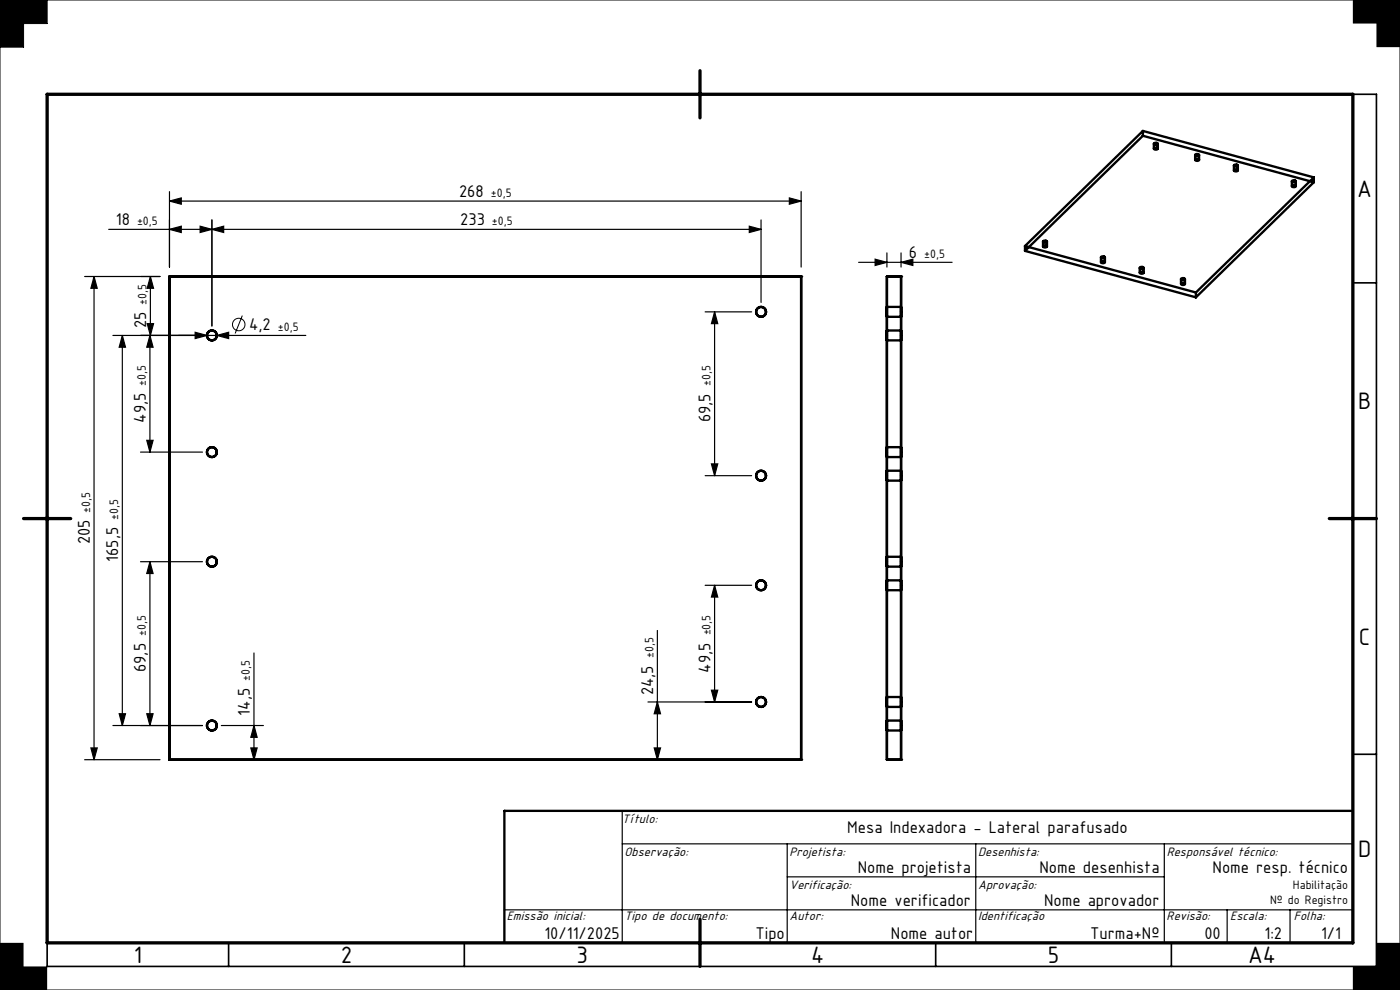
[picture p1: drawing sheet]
<svg xmlns="http://www.w3.org/2000/svg" width="297mm" height="210mm" viewBox="0 0 297 210" stroke-linecap="round" stroke-linejoin="round" font-family="sans-serif">
<g fill="none" stroke="#000" stroke-width=".21">
<path d="M0 0h297v210h-297zM10 0v5h-5v5h-5M148.1 19.6l.8 .8M148.5 19.5v1M148.9 19.6l-.8 .8M148 20h1M51.4 66.9l-1.5 3.8M9.5 110h1M9.6 109.6l.8 .8M10 109.5v1M10.4 109.6l-.8 .8"/>
<circle cx="50.6" cy="68.8" r="1.33"/>
</g>
<g fill="none" stroke="#000" stroke-width=".25">
<path d="M20 58.7l.6 2.5h-1.3zM20 58.7v102.5M23.1 48.7h138.4M31.9 58.7l.7 2.5h-1.4zM31.9 58.7v12.5M34 58.7h-16M36 42.7l2.5-.7v1.3zM36 48.7l2.5-.7v1.3zM36 40.7v16M36 42.7h134M42.5 48l2.5 .7-2.5 .6zM45 48.7l2.5-.7v1.3z"/>
<path d="M45 46.7v22.5M159 48l2.5 .7-2.5 .6zM161.5 46.7v17.5M167.5 42l2.5 .7-2.5 .6zM170 40.7v16M182.2 55.6h19.8M185.7 55l2.5 .6-2.5 .7zM188.2 53.6v3.1M191.2 55.6l2.5-.6v1.3zM191.2 53.6v3.1M24 71.2h40.9M26 71.2v82.7"/>
<path d="M26 71.2l.6 2.5h-1.3zM31.2 68.7h1.4l-.7 2.5zM31.8 71.2l.7 2.5h-1.4zM31.8 71.2v24.7M41.4 70.5l2.5 .7-2.5 .6zM46 71.2l2.5-.7v1.3zM149.6 66.2h9.9M151.6 66.2l.7 2.5h-1.4zM151.6 66.2v34.7M29.8 95.9h13.2M31.1 93.4h1.4l-.7 2.5zM150.9 98.4h1.4l-.7 2.5z"/>
<path d="M29.8 119.2h13.2M31.8 119.2l.7 2.5h-1.4zM31.8 119.2v34.7M149.6 100.9h9.9M53.9 138.5v22.7M139.5 133.7v27.5M149.6 124.2h9.9M151.6 124.2l.7 2.5h-1.4zM151.6 124.2v24.7M19.3 158.7h1.3l-.6 2.5zM24 153.9h19M25.3 151.4h1.3l-.6 2.5z"/>
<path d="M31.1 151.4h1.4l-.7 2.5zM47 153.9h8.9M53.2 158.7h1.4l-.7 2.5zM53.9 153.9l.7 2.5h-1.4zM137.5 148.9h22M138.8 158.7h1.3l-.6 2.5zM139.5 148.9l.6 2.5h-1.3zM150.9 146.4h1.4l-.7 2.5zM18 161.2h16M132 179h155M132 172v28M167 179v21"/>
<path d="M207 179v21M247 179v21M107 193h180M167 186h80M260.3 193v7M273.7 193v7"/>
</g>
<path d="M10 20h282v185h-282zM287 20v180h-277M287 60h5M282 110h10M287 160h5M148.5 195v10M48.5 200v5M98.5 200v5M198.5 200v5M248.5 200v5" fill="none" stroke="#000" stroke-width=".35"/>
<g fill="none" stroke="#000" stroke-width=".5">
<path d="M242.5 28.8l-25.1 24.4M242.5 27.8l-25.1 24.4M242.5 27.8v1M242.5 28.8l36.2 9.9M242.5 27.8l36.2 9.8M244.8 30.5v1M244.8 31.4l.2-.1a.3 .3 0 0 1 .4 0 .3 .3 0 0 1 .1 .4h-.1a.35 .35 0 0 1-.4 .1 .35 .35 0 0 1-.2-.4zM244.8 30.4l.2-.1a.3 .3 0 0 1 .4 0 .3 .3 0 0 1 .1 .3l-.1 .1a.35 .35 0 0 1-.4 0 .35 .35 0 0 1-.2-.3zM245.6 30.5v1M253.5 32.9v1M253.6 33.8l.2-.1a.3 .3 0 0 1 .4 0 .3 .3 0 0 1 .1 .3l-.1 .1a.35 .35 0 0 1-.4 0 .35 .35 0 0 1-.2-.3zM253.6 32.8l.2-.1a.3 .3 0 0 1 .4-.1 .3 .3 0 0 1 .1 .4l-.1 .1a.35 .35 0 0 1-.4 0 .35 .35 0 0 1-.2-.3z"/>
<path d="M254.4 32.9v1M261.8 35.1v1M261.8 36l.2-.1a.3 .3 0 0 1 .4 0 .3 .3 0 0 1 .1 .4h-.1a.35 .35 0 0 1-.4 .1 .35 .35 0 0 1-.2-.4zM261.8 35l.2-.1a.3 .3 0 0 1 .4 0 .3 .3 0 0 1 .1 .4h-.1a.35 .35 0 0 1-.4 0 .35 .35 0 0 1-.2-.3zM262.6 35.1v1M274.1 38.5v1M274.1 39.4l.2-.1a.3 .3 0 0 1 .4 0 .3 .3 0 0 1 .1 .3l-.1 .1a.35 .35 0 0 1-.4 0 .35 .35 0 0 1-.2-.3zM274.1 38.3h.2a.3 .3 0 0 1 .4-.1 .3 .3 0 0 1 .1 .4h-.1a.35 .35 0 0 1-.4 .1 .35 .35 0 0 1-.2-.4zM274.9 38.5v1M278.7 37.6l-25 24.4M278.7 38.7l-25 24.4M278.7 37.6v1.1"/>
<path d="M36 58.7h134v102.5h-134zM188.2 58.7h3v102.5h-3zM217.4 52.2l36.3 9.8M217.4 53.2l36.3 9.9M217.4 52.2v1M221.3 51.2v1.1M221.3 52.2l.2-.1a.3 .3 0 0 1 .4-.1 .3 .3 0 0 1 .1 .4l-.1 .1a.35 .35 0 0 1-.4 0 .35 .35 0 0 1-.2-.3zM221.3 51.1l.2-.1a.3 .3 0 0 1 .4 0 .3 .3 0 0 1 .1 .4h-.1a.35 .35 0 0 1-.4 .1 .35 .35 0 0 1-.2-.4zM222.1 51.2v1.1M233.6 54.6v1M233.6 55.5l.2-.1a.3 .3 0 0 1 .4 0 .3 .3 0 0 1 .1 .4h-.1a.35 .35 0 0 1-.4 0 .35 .35 0 0 1-.2-.3zM233.6 54.5l.2-.1a.3 .3 0 0 1 .4 0 .3 .3 0 0 1 .1 .3l-.1 .1a.35 .35 0 0 1-.4 0 .35 .35 0 0 1-.2-.3z"/>
<path d="M234.4 54.6v1M241.8 56.8v1.1M241.9 57.7h.1a.3 .3 0 0 1 .4-.1 .3 .3 0 0 1 .1 .4h-.1a.35 .35 0 0 1-.4 .1 .35 .35 0 0 1-.1-.4zM241.9 56.7l.1-.1a.3 .3 0 0 1 .4 0 .3 .3 0 0 1 .1 .4h-.1a.35 .35 0 0 1-.4 .1 .35 .35 0 0 1-.1-.4zM242.6 56.8v1.1M250.5 59.2v1M250.6 59.1l.2-.1a.3 .3 0 0 1 .4 0 .3 .3 0 0 1 .1 .3l-.1 .1a.35 .35 0 0 1-.4 0 .35 .35 0 0 1-.2-.3zM251.4 59.2v1M188.2 70.1v2.1zM188.2 65.1v2.1zM188.2 70.1h3M188.2 72.2h3"/>
<path d="M188.2 65.1h3M188.2 67.2h3M191.2 70.1v2.1zM191.2 65.1v2.1zM250.6 60.1l.2-.1a.3 .3 0 0 1 .4 0 .3 .3 0 0 1 .1 .4h-.1a.35 .35 0 0 1-.4 .1 .35 .35 0 0 1-.2-.4zM253.7 62v1.1M188.2 94.9v2zM188.2 99.9v2zM188.2 94.9h3M188.2 97h3M188.2 99.9h3M191.2 94.9v2z"/>
<path d="M191.2 99.9v2zM188.2 118.1v2.1zM188.2 118.1h3M188.2 102h3M191.2 118.1v2.1zM188.2 123.1v2.1zM188.2 120.2h3M188.2 123.1h3M188.2 125.2h3M191.2 123.1v2.1zM188.2 152.9v2zM188.2 147.9v2z"/>
<path d="M188.2 152.9h3M188.2 155h3M188.2 147.9h3M188.2 150h3M191.2 152.9v2zM191.2 147.9v2zM287 172h-180v28"/>
<circle cx="45" cy="71.2" r="1.05"/>
<circle cx="161.5" cy="66.2" r="1.05"/>
<circle cx="45" cy="95.9" r="1.05"/>
<circle cx="45" cy="119.2" r="1.05"/>
<circle cx="161.5" cy="100.9" r="1.05"/>
<circle cx="161.5" cy="124.2" r="1.05"/>
<circle cx="45" cy="153.9" r="1.05"/>
<circle cx="161.5" cy="148.9" r="1.05"/>
</g>
<path d="M148.5 15v10M10 20h277v180h-277zM5 110h10M282 110h10M148.5 195v10" fill="none" stroke="#000" stroke-width=".7"/>
<path d="M0 0v10h5v-5h5v-5zM0 200v10h10v-5h-5v-5zM287 205v5h10v-10h-5v5zM287 0v5h5v5h5v-10z" fill-rule="evenodd" fill="#000"/>
<g fill="#000">
<path d="M20 58.7l.6 2.5h-1.3zM19.3 158.7h1.3l-.6 2.5zM31.8 71.2l.7 2.5h-1.4zM31.1 93.4h1.4l-.7 2.5zM31.8 119.2l.7 2.5h-1.4zM31.1 151.4h1.4l-.7 2.5zM53.9 153.9l.7 2.5h-1.4zM53.2 158.7h1.4l-.7 2.5zM151.6 124.2l.7 2.5h-1.4zM150.9 146.4h1.4l-.7 2.5zM139.5 148.9l.6 2.5h-1.3zM138.8 158.7h1.3l-.6 2.5z"/>
<path d="M45 48.7l2.5-.7v1.3zM159 48l2.5 .7-2.5 .6z"/>
<path d="M167.5 42l2.5 .7-2.5 .6zM36 42.7l2.5-.7v1.3zM42.5 48l2.5 .7-2.5 .6zM36 48.7l2.5-.7v1.3z"/>
<path d="M169.7 58.7a.25 .25 0 0 1 .5 0 .25 .25 0 0 1-.5 0zM169.7 161.2a.25 .25 0 0 1 .5 0 .25 .25 0 0 1-.5 0zM35.7 161.2a.25 .25 0 0 1 .5 0 .25 .25 0 0 1-.5 0zM35.7 58.7a.25 .25 0 0 1 .5 0 .25 .25 0 0 1-.5 0z"/>
<path d="M185.7 55l2.5 .6-2.5 .7zM191.2 55.6l2.5-.6v1.3z"/>
<path d="M187.9 58.7a.25 .25 0 0 1 .5 0 .25 .25 0 0 1-.5 0zM190.9 58.7a.25 .25 0 0 1 .5 0 .25 .25 0 0 1-.5 0zM190.9 161.2a.25 .25 0 0 1 .5 0 .25 .25 0 0 1-.5 0zM187.9 161.2a.25 .25 0 0 1 .5 0 .25 .25 0 0 1-.5 0z"/>
<path d="M26 71.2l.6 2.5h-1.3zM25.3 151.4h1.3l-.6 2.5z"/>
<path d="M41.4 70.5v1.3l2.5-.6zM46 71.2l2.5 .6v-1.3z"/>
<path d="M150.9 98.4h1.4l-.7 2.5zM151.6 66.2l.7 2.5h-1.4zM31.2 68.7h1.4l-.7 2.5zM31.9 58.7l.7 2.5h-1.4z"/>
</g>
<g font-size="5.4">
<text x="287.9" y="41.8">A</text>
<text x="288.1" y="86.8">B</text>
<text x="288.3" y="136.8">C</text>
<text x="288.1" y="181.8">D</text>
<text x="28.4" y="204.3">1</text>
<text x="72.3" y="204.3">2</text>
<text x="122.3" y="204.3">3</text>
<text x="172.1" y="204.3">4</text>
<text x="222.3" y="204.3">5</text>
<text x="264.8" y="204.2">A4</text>
</g>
<g font-size="3.9">
<text x="97.4" y="41.8">268</text>
<text x="24.6" y="47.8">18</text>
<text x="97.6" y="47.8">233</text>
<text x="192.8" y="54.8">6</text>
<text x="31" y="69.6" transform="rotate(-90 31 69.6)">25</text>
<text x="52.8" y="70.1">4,2</text>
<text x="30.9" y="89.7" transform="rotate(-90 30.9 89.7)">49,5</text>
<text x="150.7" y="89.5" transform="rotate(-90 150.7 89.5)">69,5</text>
<text x="19.1" y="115.5" transform="rotate(-90 19.1 115.5)">205</text>
<text x="25.1" y="119.2" transform="rotate(-90 25.1 119.2)">165,5</text>
<text x="30.9" y="142.5" transform="rotate(-90 30.9 142.5)">69,5</text>
<text x="150.7" y="142.7" transform="rotate(-90 150.7 142.7)">49,5</text>
<text x="138.6" y="147.5" transform="rotate(-90 138.6 147.5)">24,5</text>
<text x="53" y="151.8" transform="rotate(-90 53 151.8)">14,5</text>
<text x="179.7" y="176.6">Mesa Indexadora - Lateral parafusado</text>
<text x="182" y="185.1">Nome projetista</text>
<text x="220.5" y="185.1">Nome desenhista</text>
<text x="257.2" y="185.1">Nome resp. técnico</text>
<text x="180.5" y="192.1">Nome verificador</text>
<text x="221.5" y="192.1">Nome aprovador</text>
<text x="115.5" y="199.1">10/11/2025</text>
<text x="160.3" y="199.1">Tipo</text>
<text x="189" y="199.1">Nome autor</text>
<text x="231.2" y="199.1">Turma+Nº</text>
<text x="255.5" y="199.1">00</text>
<text x="268.2" y="199.1">1:2</text>
<text x="280.3" y="199.1">1/1</text>
</g>
<g font-size="2.9">
<text x="132" y="174.7">Título:</text>
<text x="132.5" y="181.7">Observação:</text>
<text x="167.5" y="181.7">Projetista:</text>
<text x="207.5" y="181.7">Desenhista:</text>
<text x="247.5" y="181.7">Responsável técnico:</text>
<text x="167.5" y="188.7">Verificação:</text>
<text x="207.5" y="188.7">Aprovação:</text>
<text x="107.5" y="195.2">Emissão inicial:</text>
<text x="132.5" y="195.2">Tipo de documento:</text>
<text x="167.5" y="195.2">Autor:</text>
<text x="207.5" y="195.2">Identificação</text>
<text x="247.5" y="195.2">Revisão:</text>
<text x="261" y="195.2">Escala:</text>
<text x="274.5" y="195.2">Folha:</text>
</g>
<g font-size="2.8">
<text x="104.1" y="41.8">±0,5</text>
<text x="29.1" y="47.8">±0,5</text>
<text x="104.4" y="47.8">±0,5</text>
<text x="196.1" y="54.8">±0,5</text>
<text x="31" y="64.6" transform="rotate(-90 31 64.6)">±0,5</text>
<text x="59" y="70.1">±0,5</text>
<text x="31" y="81.8" transform="rotate(-90 31 81.8)">±0,5</text>
<text x="150.7" y="81.9" transform="rotate(-90 150.7 81.9)">±0,5</text>
<text x="19.1" y="108.7" transform="rotate(-90 19.1 108.7)">±0,5</text>
<text x="25.1" y="110.3" transform="rotate(-90 25.1 110.3)">±0,5</text>
<text x="31" y="134.9" transform="rotate(-90 31 134.9)">±0,5</text>
<text x="150.7" y="134.8" transform="rotate(-90 150.7 134.8)">±0,5</text>
<text x="138.6" y="139.6" transform="rotate(-90 138.6 139.6)">±0,5</text>
<text x="53" y="144.4" transform="rotate(-90 53 144.4)">±0,5</text>
<text x="269.4" y="191.7">Nº do Registro</text>
<text x="274.3" y="188.7">Habilitação</text>
</g>
</svg>
